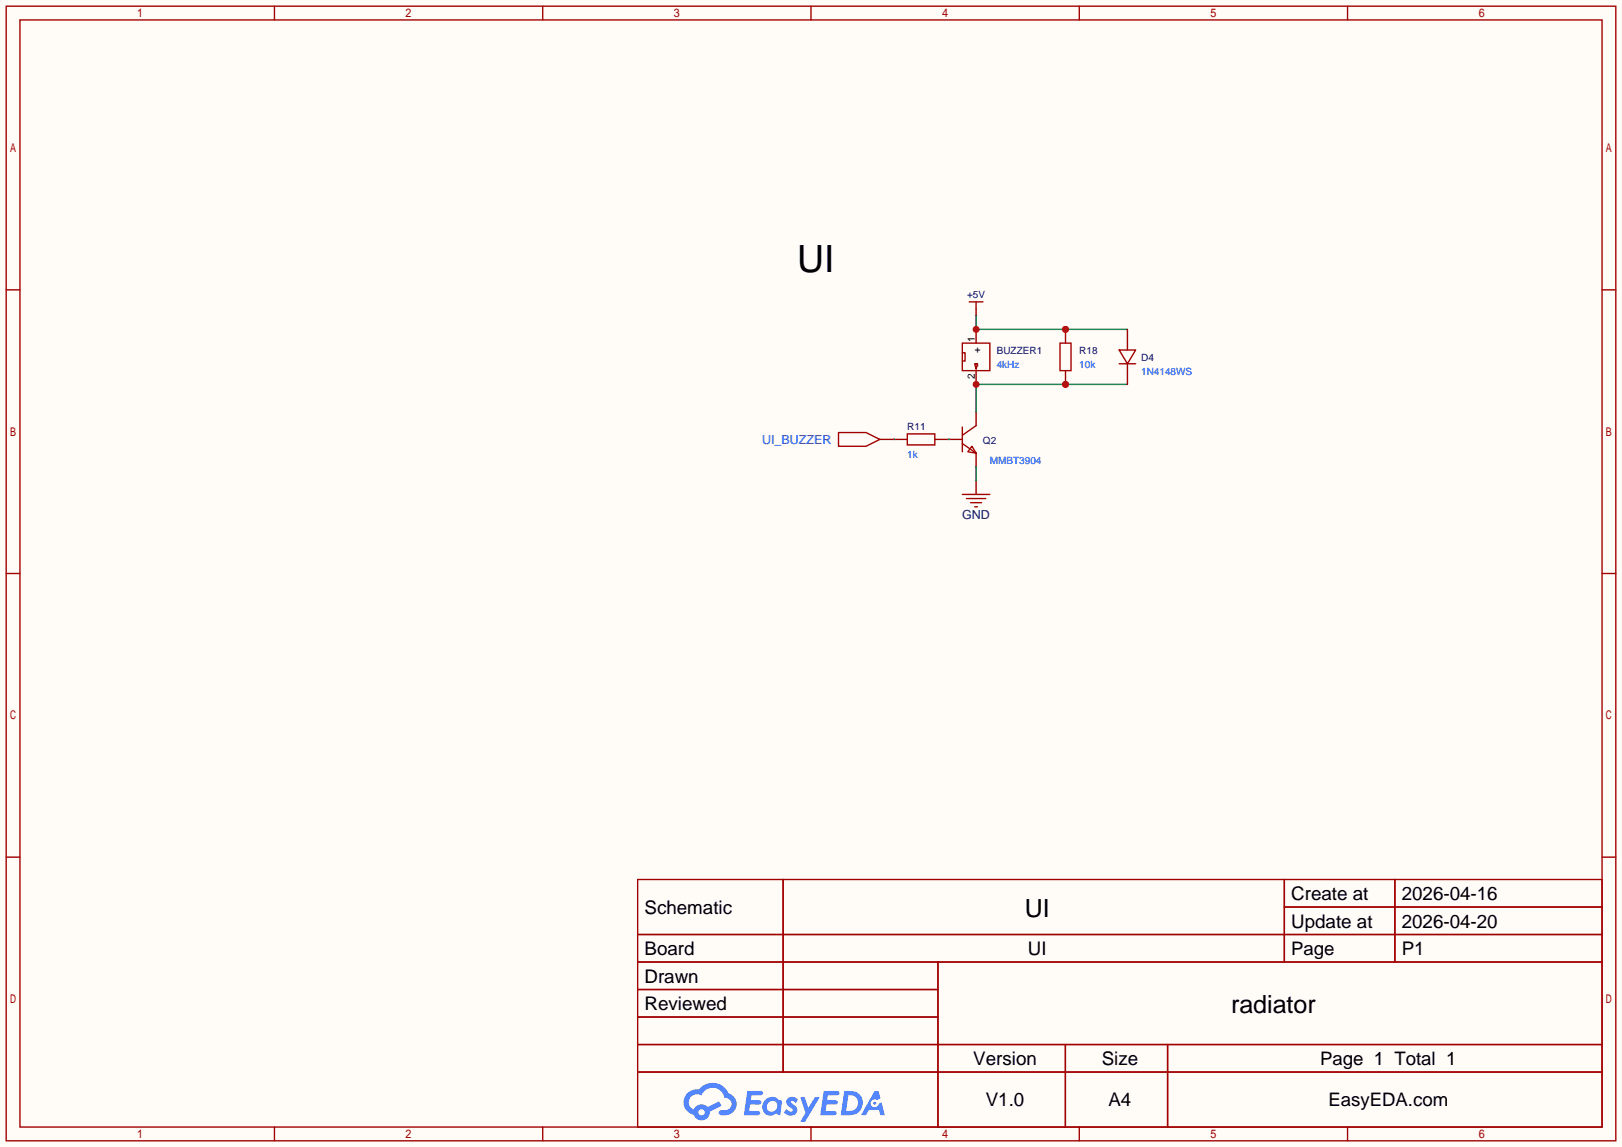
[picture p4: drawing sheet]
<svg xmlns="http://www.w3.org/2000/svg" width="299mm" height="212mm" viewBox="0 0 299 212" stroke-linecap="round" stroke-linejoin="round" font-family="sans-serif">
<path d="M0 0h299.5v211.8h-299.5z" fill="#fffcf7"/>
<g fill="none" stroke="#a10000" stroke-width=".25">
<path d="M1.1 1.1h297.2v209.6h-297.2zM3.7 3.7h292.1v204.5h-292.1zM50.7 1.1v2.6M100.2 1.1v2.6M149.7 1.1v2.6M199.3 1.1v2.6M248.8 1.1v2.6M1.1 53.5h2.6M295.8 53.5h2.5M1.1 105.9h2.6M295.8 105.9h2.5M1.1 158.3h2.6"/>
<path d="M295.8 158.3h2.5M117.7 162.4h178.1v45.8h-178.1zM117.7 172.6h178.1M117.7 177.7h178.1M144.6 162.4v35.6M173.2 177.7v30.5M237.1 162.4v15.3M237.1 167.5h58.7M257.5 162.4v15.3M117.7 182.8h55.5M117.7 192.9h178.1M117.7 187.8h55.5"/>
<path d="M117.7 198h178.1M196.7 192.9v15.3M215.6 192.9v15.3M50.7 208.2v2.5M100.2 208.2v2.5M149.7 208.2v2.5M199.3 208.2v2.5M248.8 208.2v2.5"/>
</g>
<g fill="#5487ff">
<path d="M145.5 202.8a1.3 1.3 0 0 1 1.8 .3l-.4 .6a.54 .54 0 0 0-.9-.2l.1 .2a1.58 1.58 0 0 1 1.1 1.6 1.43 1.43 0 0 1-2.5 .1l.5-.6a.64 .64 0 0 0 .5 .5 .64 .64 0 0 0 .7-.3l-.2-.2a1.6 1.6 0 0 1-1-1.6z"/>
<path d="M147.7 202.7h.9l.7 1.9 1.1-1.9h.9l-2.7 4.5h-.9l1-1.7z"/>
<path d="M138 201.5h1.6a1.31 1.31 0 0 1 1.2 .2 .4 .4 0 0 1-.3 .6h-1.8l-.1 .9h1.6a.4 .4 0 0 1 .4 .4 .4 .4 0 0 1-.4 .4h-1.7l-.2 1.2h.8a1.23 1.23 0 0 1 1.2 .2 .39 .39 0 0 1-.3 .6h-2.7z"/>
<path d="M152.1 201.5h1.6a1.32 1.32 0 0 1 1.3 .2 .39 .39 0 0 1-.4 .6h-1.7l-.2 .9h1.7a.4 .4 0 0 1 .3 .4 .4 .4 0 0 1-.4 .4h-1.7l-.2 1.2h.8a1.23 1.23 0 0 1 1.2 .2 .39 .39 0 0 1-.3 .6h-2.7z"/>
<path d="M161.5 201.5h.7l.4 1.3-.7 .4a.75 .75 0 0 0-1.1 .3 .75 .75 0 0 0 .5 1 .75 .75 0 0 0 .9-.6l.6-.3 .6 2.4h-.9l-.2-1h-1.9l-.5 1h-.9z"/>
<path d="M155.9 201.5l-.7 4.5h1.5a2.27 2.27 0 0 0 2.6-2.3 2.27 2.27 0 0 0-2.7-2.2zM156.6 202.3a1.5 1.5 0 0 1 1.8 1.5 1.5 1.5 0 0 1-1.9 1.4h-.3z"/>
<path d="M141.3 203.1a1.62 1.62 0 0 0-.4 2.1 1.62 1.62 0 0 0 2 .7l.4-.3 .3 .3 .5 .1 .3-2.5-.2-.3h-.4a1.58 1.58 0 0 0-2.5-.1zM141.9 203.6a.99 .99 0 0 1 1.6 .3 .99 .99 0 0 1-.9 1.4 .94 .94 0 0 1-1-.5 .94 .94 0 0 1 .3-1.2z"/>
<path d="M126.9 201.9a2.37 2.37 0 0 0 1.2 4 1.54 1.54 0 0 0 1.7 1 1.54 1.54 0 0 0 1.3-1.6l2.1-1.1-.5-.8-2 1.1a1.57 1.57 0 0 0-2.6 .4 1.5 1.5 0 0 1-.8-2.1 1.5 1.5 0 0 1 2.2-.5 2.23 2.23 0 0 1 2.3-1.4 2.23 2.23 0 0 1 2 1.8 1.16 1.16 0 0 1 1.2 1.1 1.16 1.16 0 0 1-1 1.3h-.7a.47 .47 0 0 0-.6 .3 .47 .47 0 0 0 .4 .6 2.23 2.23 0 0 0 2.3-.7 2.23 2.23 0 0 0 .4-2.3 2.16 2.16 0 0 0-1.3-1.1 3.2 3.2 0 0 0-5.4-.7l-1.2 .1zM129 205.4a.58 .58 0 0 1 1.1 0 .58 .58 0 0 1-1.1 0z"/>
<circle cx="161.5" cy="203.8" r=".28"/>
</g>
<g fill="none" stroke="#a10000" stroke-width=".25">
<path d="M178.9 55.8h2.6M180.2 55.8v1.2M177.7 63.4h5.1v5.1h-5.1zM177.7 65.2h.5v1.5h-.5M177.7 78.9v4.5M180 67.2h.5l-.3 1zM180.2 78.6l-2.5 1.8M167.5 80.1h5.1v2.1h-5.1zM177.7 81.9l2.5 1.8M177.7 91.3h5.1M178.4 92.1h3.6M179.2 92.8h2"/>
<path d="M179.5 82.4l.7 1.3-1.5-.3zM180 93.6h.5"/>
</g>
<path d="M180.2 57v1.3M180.2 60.8v2.6M180.2 68.5v2.5M180.2 76.1v2.5M165 81.2h2.5M172.6 81.2h5.1M180.2 83.7v2.5M180.2 88.8v2.5" fill="none" stroke="#870000" stroke-width=".25"/>
<path d="M208.2 71h-28v5.1M175.1 81.2h.1M180.2 86.2v2.6" fill="none" stroke="#008700" stroke-width=".25"/>
<g fill="#c00">
<circle cx="180.2" cy="71" r=".63"/>
<circle cx="196.7" cy="71" r=".63"/>
</g>
<path d="M180.2 58.3v2.5h28" fill="none" stroke="#008700" stroke-width=".25"/>
<g fill="#c00">
<circle cx="180.2" cy="60.8" r=".63"/>
<circle cx="196.7" cy="60.8" r=".63"/>
</g>
<path d="M165 81.2h.1" fill="none" stroke="#008700" stroke-width=".25"/>
<path d="M196.7 60.8v2.6M208.2 60.8v3.8M208.2 67.2v3.8M162.4 81.2h2.6" fill="none" stroke="#870000" stroke-width=".25"/>
<path d="M154.8 79.9h5.1l2.5 1.3-2.5 1.2h-5.1zM206.6 64.6h3.1l-1.5 2.6zM206.6 67.2h3.1" fill="none" stroke="#a10000" stroke-width=".25"/>
<circle cx="196.7" cy="60.8" r=".63" fill="#c00"/>
<path d="M196.7 68.5v2.5" fill="none" stroke="#870000" stroke-width=".25"/>
<circle cx="196.7" cy="71" r=".63" fill="#c00"/>
<path d="M195.7 63.4h2v5.1h-2z" fill="none" stroke="#a10000" stroke-width=".25"/>
<text font-size="6.9" x="147.2" y="50.2">UI</text>
<g font-size="4.6">
<text x="189.2" y="169.4">UI</text>
<text x="227.3" y="187.1">radiator</text>
</g>
<g font-size="3.5">
<text x="238.4" y="166.2">Create at</text>
<text x="258.8" y="166.2">2026-04-16</text>
<text x="119" y="168.8">Schematic</text>
<text x="238.4" y="171.3">Update at</text>
<text x="258.8" y="171.3">2026-04-20</text>
<text x="119" y="176.4">Board</text>
<text x="189.8" y="176.4">UI</text>
<text x="258.8" y="176.4">P1</text>
<text x="119" y="181.5">Drawn</text>
<text x="119" y="186.6">Reviewed</text>
<text x="179.7" y="196.7">Version</text>
<text x="203.4" y="196.7">Size</text>
<text x="182" y="204.3">V1.0</text>
<text x="204.7" y="204.3">A4</text>
</g>
<g font-size="3.4">
<text x="238.4" y="176.4">Page</text>
<text x="243.7" y="196.7">Page 1 Total 1</text>
<text x="245.3" y="204.3">EasyEDA.com</text>
</g>
<text font-size="2.3" fill="#00f" x="140.7" y="82">UI_BUZZER</text>
<text font-size="2.3" fill="#000080" x="177.6" y="95.9">GND</text>
<g font-size="1.8" fill="#000080">
<text x="178.5" y="55">+5V</text>
<text x="184" y="65.5">BUZZER1</text>
<text x="199.3" y="65.5">R18</text>
<text x="210.7" y="66.7">D4</text>
<text x="167.5" y="79.4">R11</text>
<text x="181.5" y="82">Q2</text>
</g>
<g font-size="1.8">
<text x="180" y="63.1" transform="rotate(-90 180 63.1)">1</text>
<text x="181" y="65.2" transform="rotate(-90 181 65.2)">+</text>
<text x="180" y="70" transform="rotate(-90 180 70)">2</text>
<text x="181" y="67.7" transform="rotate(-90 181 67.7)">-</text>
</g>
<g font-size="1.8" fill="#00f">
<text x="184" y="68">4kHz</text>
<text x="199.3" y="68">10k</text>
<text x="210.7" y="69.3">1N4148WS</text>
<text x="167.5" y="84.5">1k</text>
<text x="182.8" y="85.8">MMBT3904</text>
</g>
</svg>
